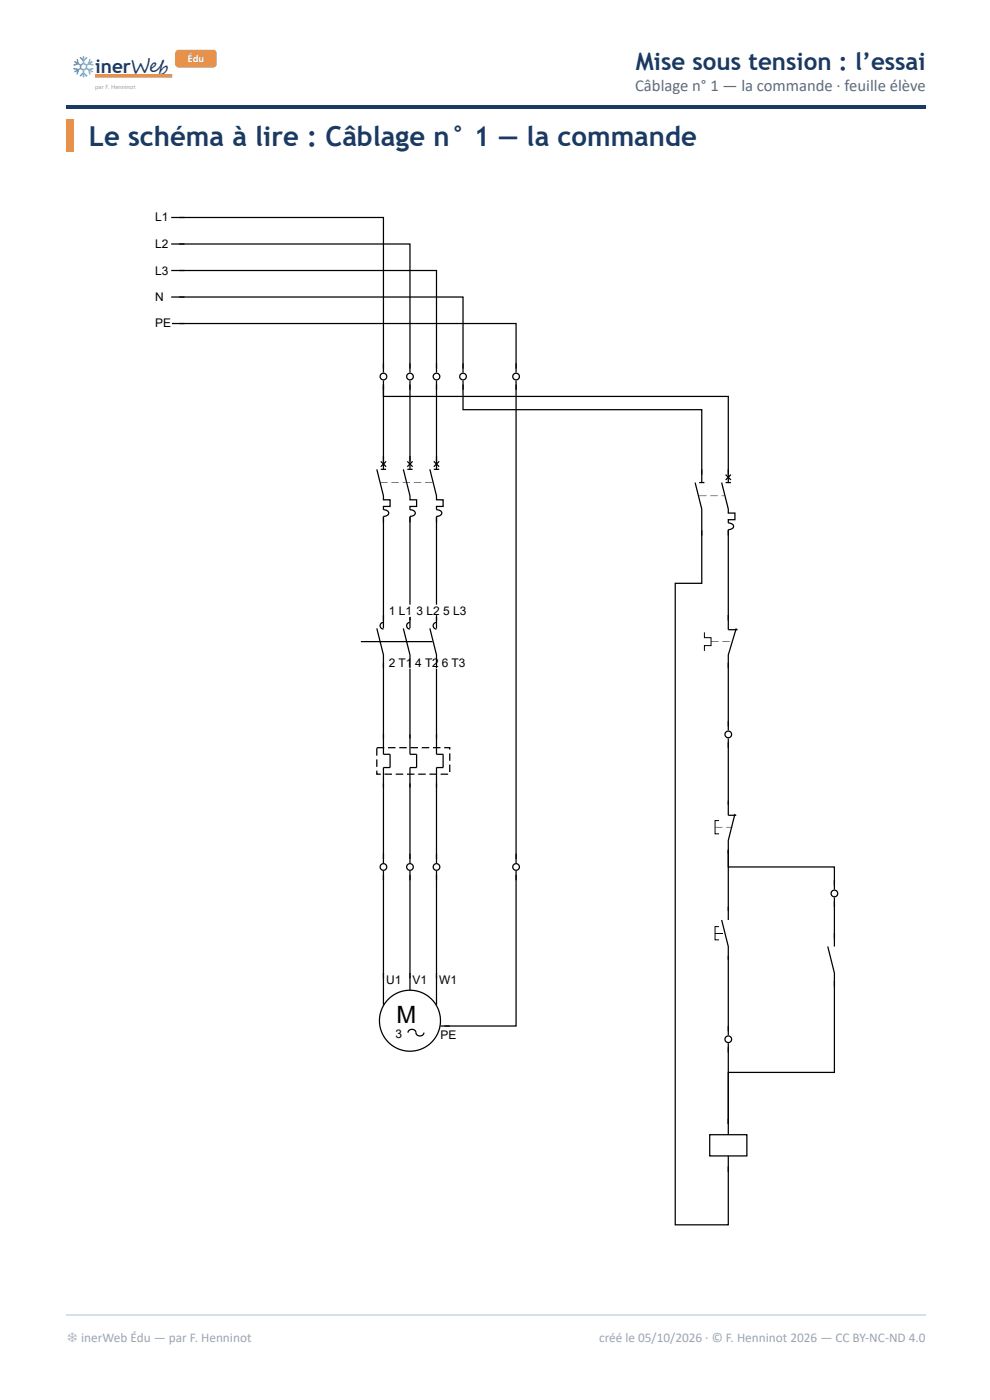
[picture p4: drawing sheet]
<svg xmlns="http://www.w3.org/2000/svg" width="210mm" height="297mm" viewBox="0 0 210 297" stroke-linecap="round" stroke-linejoin="round" font-family="sans-serif">
<path d="M14 22.2h182.3v.8h-182.3z" fill="#1b3a63"/>
<path d="M20.2 16.1h16.3" fill="none" stroke="#e8914a" stroke-width=".79" stroke-linecap="butt"/>
<path d="M37.4 10.8l.5-.2h7.3a.75 .75 0 0 1 .7 .7v2.3a.75 .75 0 0 1-.7 .7h-7.3a.75 .75 0 0 1-.8-.7v-2.3z" fill="#e8914a"/>
<path d="M14 25.4h1.6v6.9h-1.6z" fill="#ff6b35"/>
<path d="M22 35.5h166.1v232.8h-166.1z" fill="#fff"/>
<g fill="none" stroke="#000" stroke-width=".26">
<path d="M36.3 57.4h2.8M36.3 51.8h2.8M36.3 46.1h2.8M38 46.1h43.3v32.1M38 51.8h48.9v26.4M38 57.4h54.5v20.8M36.3 68.6h2.8M36.3 63h2.8M38 63h60.2v15.2M38 68.6h71.4v9.6M81.3 77.1v1.9M86.9 77.1v1.9"/>
<path d="M92.5 77.1v1.9M98.2 77.1v1.9M109.4 77.1v1.9M79.9 99.6l1.4 5.6v.8h1.4v1.4h-1.4v.7a.76 .76 0 0 1 .9 .3 .76 .76 0 0 1 0 .8l-.9 .4v23.7M80.7 97.9l1.2 1.1M80.7 99.6h1.2M81.3 80.7v18.9M81.3 81.6v2.5h73.1v16.6M81.9 97.9l-1.2 1.1M85.5 99.6l1.4 5.6v.8h1.4v1.4h-1.4v.7a.76 .76 0 0 1 .9 .3 .76 .76 0 0 1 .1 .8l-1 .4v23.7M86.4 97.9l1.1 1.1M86.4 99.6h1.1"/>
<path d="M86.9 80.7v18.9M87.5 97.9l-1.1 1.1M91.1 99.6l1.4 5.6v.8h1.4v1.4h-1.4v.7a.76 .76 0 0 1 .9 .3 .76 .76 0 0 1 .1 .8l-1 .4v23.7M92 97.9l1.1 1.1M92 99.6h1.1M92.5 80.7v18.9M93.1 97.9l-1.1 1.1M98.2 81.6v5.3h50.6v13.8M98.2 80.7v2M109.4 80.7v102.4M148.8 99.6v2.8M154.4 99.6v2.8"/>
<path d="M147.4 102.4l1.4 5.6v5.6M148.2 102.4h1.1M148.8 112.5v11.3h-5.6v136.1h11.2v-12.4M153 102.4l1.4 5.6v.8h1.4v1.5h-1.4v.7a.76 .76 0 0 1 .9 .2 .76 .76 0 0 1 0 .9l-.9 .3v21.2h2M153.8 102.4h1.2M153.8 100.7l1.2 1.1M155 100.7l-1.2 1.1M76.5 136.1h15.2M79.9 133.3l1.4 5.6v2.8M81.3 132a.7 .7 0 0 0-.7 .7 .7 .7 0 0 0 .7 .8M85.5 133.3l1.4 5.6v2.8M86.9 132a.7 .7 0 0 0-.7 .7 .7 .7 0 0 0 .7 .8"/>
<path d="M91.1 133.3l1.4 5.6v2.8M92.5 132a.7 .7 0 0 0-.7 .7 .7 .7 0 0 0 .7 .8M156.1 133.3l-1.7 5.6v2.8M81.3 140.6v19.4h1.4v2.8h-1.4v20.3M86.9 140.6v19.4h1.4v2.8h-1.4v20.3M92.5 140.6v19.4h1.4v2.8h-1.4v20.3M154.4 156.7v16.3h1.7M154.4 140.6v14.4M155.8 172.7l-1.4 5.6v2.8M81.3 184.8v28.4M86.9 184.8v25.3M92.5 184.8v28.4"/>
<path d="M109.4 185.6v32.1h-15.2M109.4 184.8v1.9M153 195.2l1.4 5.6v2.8M176.9 186.7v2M176.9 190.4v10.4M176.9 187.9v-4h-22.5v-3.6v14.9M86.5 219.1a.89 .89 0 0 1 1-.7 .89 .89 0 0 1 .7 .9 .88 .88 0 0 0 1 .5 .88 .88 0 0 0 .7-.7M93.4 217.7h2M154.4 202.8v16.8M175.5 200.8l1.4 5.6v2.8M176.9 208.1v19.4h-22.5v11M154.4 221.3v19.4"/>
<path d="M150.5 240.7h7.8v4.5h-7.8zM154.4 245.2v3.4"/>
<circle cx="81.3" cy="79.9" r=".7"/>
<circle cx="86.9" cy="79.9" r=".7"/>
<circle cx="92.5" cy="79.9" r=".7"/>
<circle cx="98.2" cy="79.9" r=".7"/>
<circle cx="109.4" cy="79.9" r=".7"/>
<circle cx="154.4" cy="155.8" r=".7"/>
<circle cx="81.3" cy="183.9" r=".7"/>
<circle cx="86.9" cy="183.9" r=".7"/>
<circle cx="92.5" cy="183.9" r=".7"/>
<circle cx="109.4" cy="183.9" r=".7"/>
<circle cx="176.9" cy="189.6" r=".7"/>
<circle cx="86.9" cy="216.5" r="6.5"/>
<circle cx="154.4" cy="220.5" r=".7"/>
</g>
<g fill="#000">
<path d="M151.6 197.9l1.6 .1z"/>
<path d="M80.6 102.3l1.6 .1zM83 102.3l1.6 .1zM85.4 102.3l1.5 .1zM87.7 102.3l1.6 .1zM90.1 102.3l1.6 .1z"/>
<path d="M148.2 105.1l1.6 .1zM150.6 105.1l1.6 .1zM153 105.1l.6 .1z"/>
<path d="M150.7 136.1l1.6 .1zM153.1 136.1l1.6 .1z"/>
<path d="M82.3 158.5h1.6v.3h-1.6zM84.6 158.5h1.6v.3h-1.6zM87 158.5h1.6v.3h-1.6zM89.4 158.5h1.6v.3h-1.6zM91.8 158.5h1.6v.3h-1.6zM94.2 158.5h1.3v.5h-.3v-.4h.2v.2h-1.2zM95.2 159.8h.3v1.6h-.3zM95.2 162.2h.3v1.6h-.3zM93.4 164.1h1.6v.3h-1.6zM91 164.1h1.6v.3h-1.6zM88.7 164.1h1.5v.3h-1.5zM86.3 164.1h1.6v.3h-1.6zM83.9 164.1h1.6v.3h-1.6zM81.5 164.1h1.6v.3h-1.6zM79.8 163.5h.2v.7h-.1v-.1h.8v.3h-.9zM79.8 161.1h.2v1.6h-.2zM79.8 158.7h.2v1.6h-.2zM79.9 158.5h1.6v.3h-1.6z"/>
<path d="M151.6 175.4l1.6 .1zM154 175.4l1.2 .1z"/>
</g>
<path d="M149.3 134.2v1.1h1.4v1.7h-1.4v1.1M152.4 174.1h-.8v2.8h.8M152.4 196.6h-.8v2.8h.8" fill="none" stroke="#000" stroke-width=".21"/>
<path d="M14 279h182.3" fill="none" stroke="#d8dee6" stroke-width=".26"/>
<text font-size="5.8" fill="#1b3a63" x="18.8" y="31">Le schéma à lire : Câblage n° 1 — la commande</text>
<text font-size="5.1" fill="#1b3a63" x="134.8" y="14.8">Mise sous tension : l’essai</text>
<text font-size="5.1" fill="#fff" x="84" y="217.1">M</text>
<g font-size="4.5" fill="#1b3a63">
<text x="14.5" y="15.8">❄</text>
<text x="14.5" y="15.8">️</text>
</g>
<text font-size="4" fill="#1b3a63" x="20.2" y="15.6">inerWeb</text>
<text font-size="3.5" fill="#5d6b7c" x="134.7" y="19.3">Câblage n° 1 — la commande · feuille élève</text>
<g font-size="2.8" fill="#9aa5b1">
<text x="14.1" y="284.7">❄ inerWeb Édu — par F. Henninot</text>
<text x="127" y="284.7">créé le 05/10/2026 · © F. Henninot 2026 — CC BY-NC-ND 4.0</text>
</g>
<g font-size="2.5" fill="#fff">
<text x="32.9" y="47">L1</text>
<text x="32.9" y="52.6">L2</text>
<text x="32.9" y="58.2">L3</text>
<text x="32.9" y="63.9">N</text>
<text x="32.9" y="69.5">PE</text>
<text x="82.4" y="130.5">1 L1</text>
<text x="88.3" y="130.5">3L25L3</text>
<text x="82.4" y="141.5">2T1</text>
<text x="88" y="141.5">4T26T3</text>
<text x="81.9" y="208.7">U1</text>
<text x="87.5" y="208.7">V1</text>
<text x="93.1" y="208.7">W1</text>
<text x="83.8" y="220.2">3</text>
<text x="93.4" y="220.5">PE</text>
</g>
<g font-size="2.5">
<text x="34.3" y="47">1</text>
<text x="82.4" y="130.5">1</text>
<text x="85.9" y="130.5">1</text>
<text x="86" y="141.5">1</text>
<text x="83.7" y="208.7">1</text>
<text x="89.2" y="208.7">1</text>
<text x="95.5" y="208.7">1</text>
</g>
<text font-size="2" fill="#fff" x="39.8" y="13.2">Édu</text>
<text font-size="1.3" fill="#999" x="20.2" y="18.9">par F. Henninot</text>
</svg>
